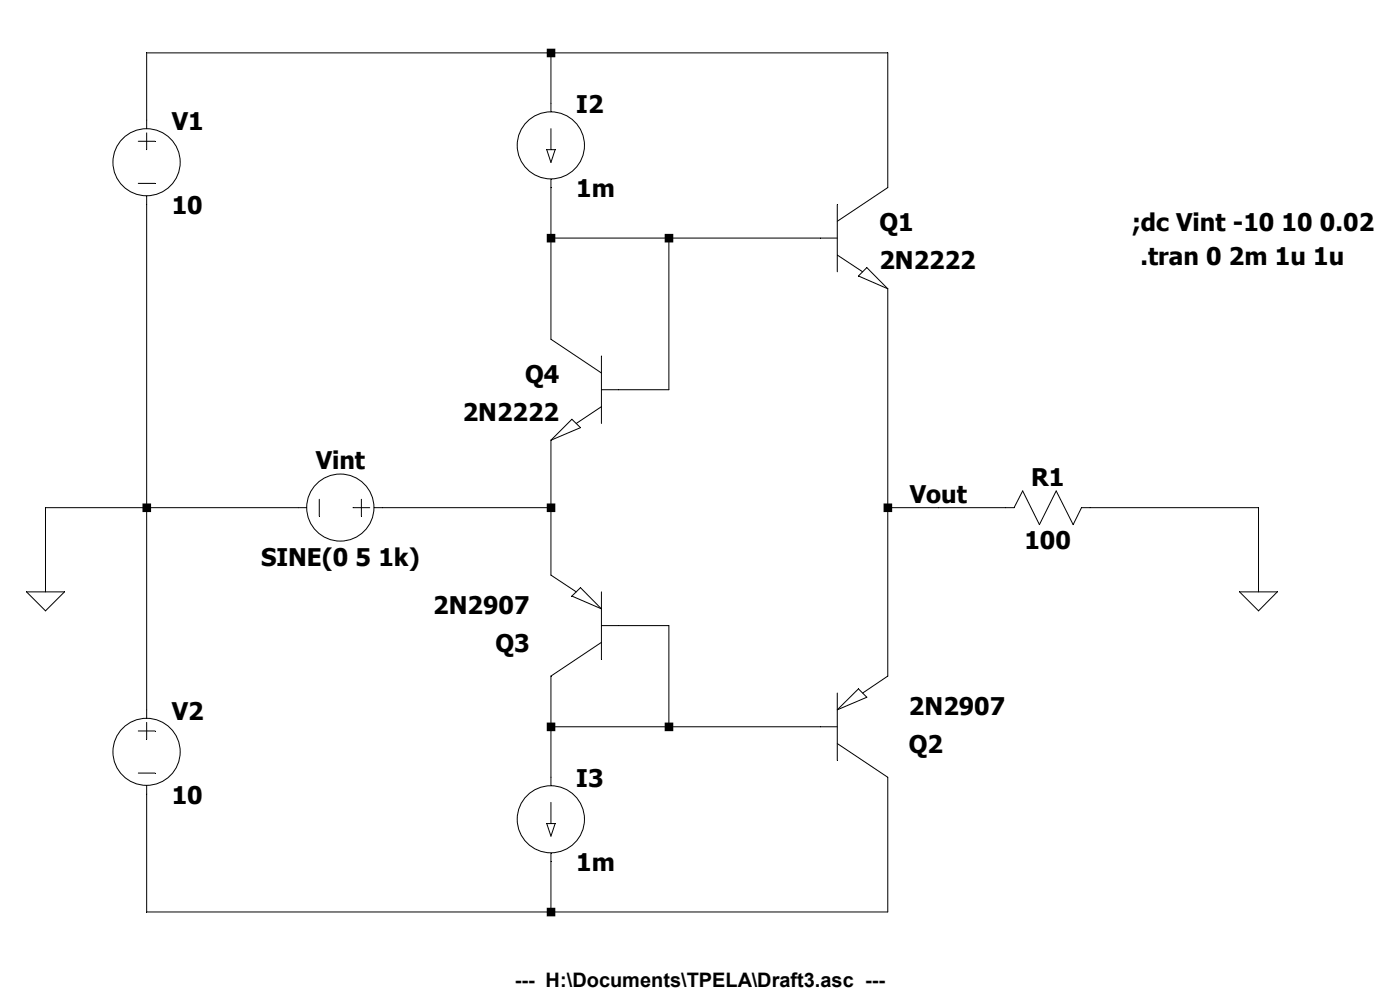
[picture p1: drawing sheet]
<svg xmlns="http://www.w3.org/2000/svg" width="297mm" height="210mm" viewBox="0 0 297 210" stroke-linecap="round" stroke-linejoin="round" font-family="sans-serif">
<g fill="none" stroke="#000" stroke-width=".21">
<path d="M116.9 11.2v12.5M29.3 30h3.6M29.3 38.9h3.6M31.1 27.3v-16.1h157.2v28.6l-10.7 7.1M31.1 28.2v3.5M116 31.7h1.8l-.9 2.8zM116.9 27.3v4.4M116.9 38v34l10.7 7.1M31.1 41.6v110.8M116.9 50.5h60.7M141.9 50.5v32.2h-14.3M177.6 54.1l5.4 3.6"/>
<path d="M177.6 43.4v14.3M183.9 56.8l4.4 4.5-6.2-2.8zM127.6 75.5v14.3M188.3 61.3v82.1l-5.3 3.6M116.9 93.4v28.6l5.4 3.6M116.9 93.4l4.4-4.5 1.8 1.8zM127.6 86.3l-5.3 3.5M65.1 107.7h-55.4v17.9M67.7 105.9v3.6M74.9 107.7h3.5M76.7 105.9v3.6M79.4 107.7h37.5"/>
<path d="M188.3 107.7h26.8l1.9-3.6 3.5 7.2 3.6-7.2 3.6 7.2 1.7-3.6h37.6v17.9M5.6 125.6h8.1l-4 4zM121.3 126.4l1.8-1.7 4.5 4.5zM127.6 136.3l-10.7 7.1v23.3M127.6 125.6v14.3M127.6 132.7h14.3v21.5M263 125.6h8l-4 4zM29.3 155.1h3.6M31.1 153.2v3.6M116.9 154.2h60.7M177.6 157.7l10.7 7.2v28.6h-157.2v-26.8M177.6 147v14.3"/>
<path d="M177.6 150.6l4.5-4.5 1.8 1.8zM29.3 164h3.6M116 174.7h1.8l-.9 2.7zM116.9 170.2v4.5M116.9 181v12.5"/>
<circle cx="31.1" cy="34.4" r="7.1"/>
<circle cx="116.9" cy="30.8" r="7.1"/>
<circle cx="72.2" cy="107.7" r="7.1"/>
<circle cx="31.1" cy="159.5" r="7.1"/>
<circle cx="116.9" cy="173.8" r="7.1"/>
</g>
<g fill="#000">
<path d="M116 192.6h1.8v1.8h-1.8zM141 49.6h1.8v1.8h-1.8zM141 153.3h1.8v1.8h-1.8zM187.5 106.8h1.8v1.8h-1.8z" fill-rule="evenodd"/>
<path d="M30.2 106.8h1.8v1.8h-1.8zM116 10.3h1.8v1.8h-1.8zM116 49.6h1.8v1.8h-1.8zM116 106.8h1.8v1.8h-1.8zM116 153.3h1.8v1.8h-1.8z" fill-rule="evenodd"/>
</g>
<g font-size="5.2">
<text x="36.4" y="27.6">V1</text>
<text x="122.3" y="24">I2</text>
<text x="122.3" y="41.9">1m</text>
<text x="36.4" y="45.5">10</text>
<text x="186.6" y="49">Q1</text>
<text x="240.2" y="49">;dc Vint -10 10 0.02</text>
<text x="186.6" y="57.1">2N2222</text>
<text x="242" y="56.2">.tran 0 2m 1u 1u</text>
<text x="111.4" y="81.2">Q4</text>
<text x="98.2" y="89.2">2N2222</text>
<text x="67" y="99.5">Vint</text>
<text x="193" y="106.6">Vout</text>
<text x="218.7" y="103.1">R1</text>
<text x="217.3" y="116.5">100</text>
<text x="55.4" y="120">SINE(0 5 1k)</text>
<text x="91.9" y="130.3">2N2907</text>
<text x="105.1" y="138.3">Q3</text>
<text x="36.4" y="152.7">V2</text>
<text x="192.8" y="151.8">2N2907</text>
<text x="192.8" y="159.8">Q2</text>
<text x="122.3" y="167">I3</text>
<text x="36.4" y="170.5">10</text>
<text x="122.3" y="184.8">1m</text>
</g>
<text font-size="4.2" x="109.2" y="209.3">--- H:\Documents\TPELA\Draft3.asc ---</text>
</svg>
